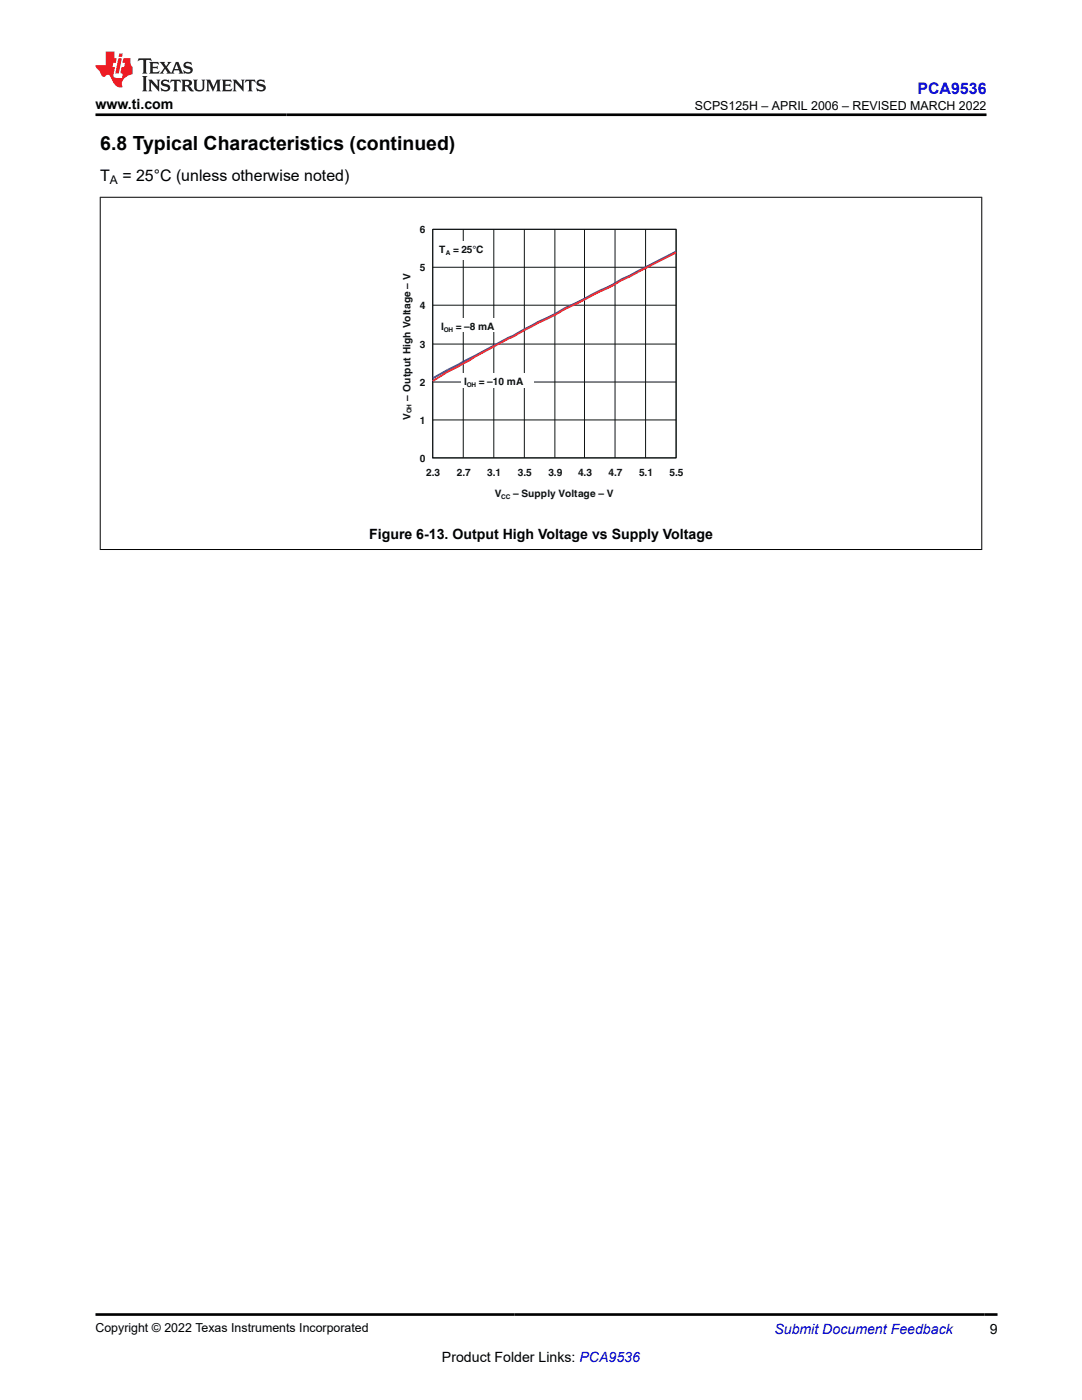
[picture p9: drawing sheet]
<svg xmlns="http://www.w3.org/2000/svg" width="216mm" height="279mm" viewBox="0 0 216 279" stroke-linecap="round" stroke-linejoin="round" font-family="sans-serif">
<g fill="none" stroke="#0d1413" stroke-width=".2">
<path d="M86.3 45.8h48.6v45.6h-48.6zM86.3 53.3h48.6M92.4 45.8v45.6M98.5 45.8v45.6M104.6 45.8v45.6M110.7 45.8v45.6M116.6 45.8v45.6M122.7 45.8v45.6M128.8 45.8v45.6M86.3 76.2h48.6M86.3 68.7h48.6M86.3 60.9h48.6"/>
<path d="M86.3 83.8h48.6"/>
</g>
<path d="M134.9 50.2l-10.9 5.5-1.8 1.1-14.8 7.4-21.1 11.3" fill="none" stroke="#343c96" stroke-width=".37"/>
<path d="M134.9 50.4l-10.9 5.5-1.8 1.1-14.8 7.4-18.1 9.8-3 1.9" fill="none" stroke="#ee2b31" stroke-width=".37"/>
<g fill="#fff">
<path d="M92.1 74.4h14.4v2.9h-14.4z" fill-rule="evenodd"/>
<path d="M87.5 63.5h14.5v2.8h-14.5z" fill-rule="evenodd"/>
<path d="M87.1 48.2h10.9v3.7h-10.9z" fill-rule="evenodd"/>
</g>
<path d="M19.9 39.4h176.1M20 39.3v70.4M195.9 39.3v70.4M19.9 109.7h176.1" fill="none" stroke="#000" stroke-width=".2"/>
<path d="M27.7 11.6l-.2 .6 .5-.2h.6v.1v2.2l-.2 .4h1l-.2-.4v-2.2v-.1h.5l.5 .2-.1-.6zM29.8 12.4l.2 .3v1.6l-.2 .4h1.9l.1-.6a1.08 1.08 0 0 1-1.3 .2v-.7h.6l.4 .2v-.7l-.4 .2h-.6v-.5l.2-.2a1 1 0 0 1 1 .3l-.1-.5zM31.8 12.4l1 1.1-1 1.2h.9l-.2-.2 .4-.8 .5 .8-.2 .2h1.6l-.2-.2 .1-.5h1l.1 .5-.1 .2h.9l-.2-.4-.8-1.9h-.5l-1 2.1-.8-1.1 .9-1h-.8l.2 .2-.5 .6-.3-.6 .1-.2zM35.2 12.8l.4 1h-.8zM36.8 12.5a.65 .65 0 0 0-.2 .7 .65 .65 0 0 0 .6 .5l.7 .1 .1 .3a.79 .79 0 0 1-.7 .4 .79 .79 0 0 1-.7-.5l.1 .7 .2-.1a.93 .93 0 0 0 1.1 0 .93 .93 0 0 0 .4-.9 1.46 1.46 0 0 0-1.2-.6l-.1-.3a1.09 1.09 0 0 1 1.2 .2l-.2-.6-.1 .1-.6-.2zM28.4 15.2l.2 .4v2.2l-.2 .4h1l-.2-.4v-2.2l.2-.4zM29.6 15.9l.2 .4v1.5l-.2 .4h.8l-.3-.4v-1.3l1.7 1.8v-2l.2-.4h-.8l.2 .2 .1 1.1-1.2-1.3zM32.3 16a.65 .65 0 0 0-.2 .8 .65 .65 0 0 0 .7 .4l.6 .2 .1 .2a.79 .79 0 0 1-.7 .4 .79 .79 0 0 1-.7-.5l.1 .7 .2-.1a.93 .93 0 0 0 1.1 .1 .93 .93 0 0 0 .4-1 1.46 1.46 0 0 0-1.2-.5l-.1-.4a1.09 1.09 0 0 1 1.2 .2l-.2-.6-.1 .1-.6-.1zM34.1 15.9l-.1 .6a.63 .63 0 0 1 .7-.3l.1 1.6-.3 .4h1l-.2-.4v-1.6a.66 .66 0 0 1 .8 .3l-.1-.6zM36.2 15.9l.2 .4v1.5l-.2 .4h.9l-.2-.2v-.7h.5l.1 .2a.79 .79 0 0 0 1.2 .6l-1-.9a.61 .61 0 0 0 .6-.6 .61 .61 0 0 0-.5-.7zM36.9 16.2h.2a.47 .47 0 0 1 .5 .1 .47 .47 0 0 1 .1 .5l-.2 .1-.6 .1zM38.5 15.9l.2 .2a2.27 2.27 0 0 0 .4 2 1.04 1.04 0 0 0 1.7-.7v-1.3l.2-.2h-.8l.2 .4v1.1a.6 .6 0 0 1-.6 .6 .6 .6 0 0 1-.6-.6v-1.1l.3-.4zM41.1 15.9l.2 .4v1.5l-.2 .4h.7l-.2-.4v-1.4l.9 1.9 .8-1.9v1.4l-.2 .4h1l-.3-.4v-1.5l.3-.4h-.8l-.7 1.5-.7-1.5zM44.3 15.9l.2 .4v1.5l-.2 .4h1.9l.1-.6a1.09 1.09 0 0 1-1.3 .2v-.7h.6l.4 .2v-.6l-.4 .2h-.6v-.6l.2-.1a1.01 1.01 0 0 1 1 .3l-.1-.6zM46.4 15.9l.3 .4v1.5l-.3 .4h.8l-.2-.4v-1.3l1.6 1.8v-2l.2-.4h-.7l.2 .2v1.1l-1.2-1.3zM49 15.9l-.1 .6a.63 .63 0 0 1 .8-.3v1.6l-.3 .4h1l-.2-.4v-1.6a.66 .66 0 0 1 .8 .3l-.1-.6zM51.4 16a.65 .65 0 0 0-.2 .8 .65 .65 0 0 0 .6 .4l.6 .2 .2 .2a.79 .79 0 0 1-.8 .4 .79 .79 0 0 1-.6-.5l.1 .7 .2-.1a.93 .93 0 0 0 1 .1 .93 .93 0 0 0 .5-1 1.46 1.46 0 0 0-1.3-.5l-.1-.4a1.09 1.09 0 0 1 1.3 .2l-.2-.6-.2 .1-.5-.1z" fill="#231f20"/>
<path d="M21.1 10.3v2.7h-2.1l.1 .4 .9 1a.95 .95 0 0 0 .9 .9 .59 .59 0 0 1 .6-.4 .59 .59 0 0 1 .5 .3l.4 .8a1.59 1.59 0 0 0 2.1 1.4 1.61 1.61 0 0 1 1-2.3l1-.3-.1-1.5a1.59 1.59 0 0 1-.4-1.7h-1.4l-.2 .9h.5l-.1 .9h-.5l-.2 .9v.3l.4 .1-.2 .9h-.6a.73 .73 0 0 1-1.1-.7l.3-1.5h-.5l.2-.9h.5l.2-.9h-.5v-1.3zM23.6 11.6l-.6 3.1h.7l.6-3.1zM23.8 10.7l-.1 .6h.7l.1-.6z" fill="#ed1c24"/>
<path d="M19 22.9h177.8M19.1 262.3h179.9" fill="none" stroke="#000" stroke-width=".53"/>
<text font-size="3.9" x="20" y="29.9">6.8 Typical Characteristics (continued)</text>
<text font-size="3.2" fill="#00f" x="183.1" y="18.7">PCA9536</text>
<g font-size="3.2">
<text x="20" y="36.1">T</text>
<text x="24.4" y="36.1">= 25°C (unless otherwise noted)</text>
</g>
<g font-size="2.8">
<text x="19" y="21.8">www.ti.com</text>
<text x="73.7" y="107.7">Figure 6-13. Output High Voltage vs Supply Voltage</text>
<text x="197.5" y="266.1">9</text>
<text x="88.2" y="271.7">Product Folder Links: PCA9536</text>
</g>
<text font-size="2.8" fill="#00f" x="154.5" y="266.2">Submit Document Feedback</text>
<g font-size="2.5">
<text x="138.7" y="21.9">SCPS125H – APRIL 2006 – REVISED MARCH 2022</text>
<text x="19" y="265.9">Copyright © 2022 Texas Instruments Incorporated</text>
</g>
<text font-size="2.4" x="21.9" y="36.7">A</text>
<g font-size="2" fill="#0d1413">
<text x="83.8" y="46.5">6</text>
<text x="87.6" y="50.6">T</text>
<text x="90.4" y="50.6">= 25°C</text>
<text x="83.8" y="54.1">5</text>
<text x="83.8" y="61.6">4</text>
<text x="88" y="65.9">I</text>
<text x="91" y="65.9">= –8 mA</text>
<text x="83.8" y="69.4">3</text>
<text x="83.8" y="77">2</text>
<text x="92.6" y="76.8">I</text>
<text x="95.6" y="76.8">= –10 mA</text>
<text x="81.9" y="83.8" transform="rotate(-90 81.9 83.8)">V</text>
<text x="81.9" y="79.9" transform="rotate(-90 81.9 79.9)">– Output High Voltage – V</text>
<text x="83.8" y="84.5">1</text>
<text x="83.8" y="92.1">0</text>
<text x="85.1" y="95.1">2.3</text>
<text x="91.1" y="95.1">2.7</text>
<text x="97.2" y="95.1">3.1</text>
<text x="103.3" y="95.1">3.5</text>
<text x="109.4" y="95.1">3.9</text>
<text x="115.3" y="95.1">4.3</text>
<text x="121.4" y="95.1">4.7</text>
<text x="127.5" y="95.1">5.1</text>
<text x="133.6" y="95.1">5.5</text>
<text x="98.7" y="99.1">V</text>
<text x="102.4" y="99.1">– Supply Voltage – V</text>
</g>
<g font-size="1.3" fill="#0d1413">
<text x="88.9" y="50.9">A</text>
<text x="88.6" y="66.3">OH</text>
<text x="93.2" y="77.2">OH</text>
<text x="82.1" y="82.5" transform="rotate(-90 82.1 82.5)">OH</text>
<text x="100" y="99.5">CC</text>
</g>
</svg>
